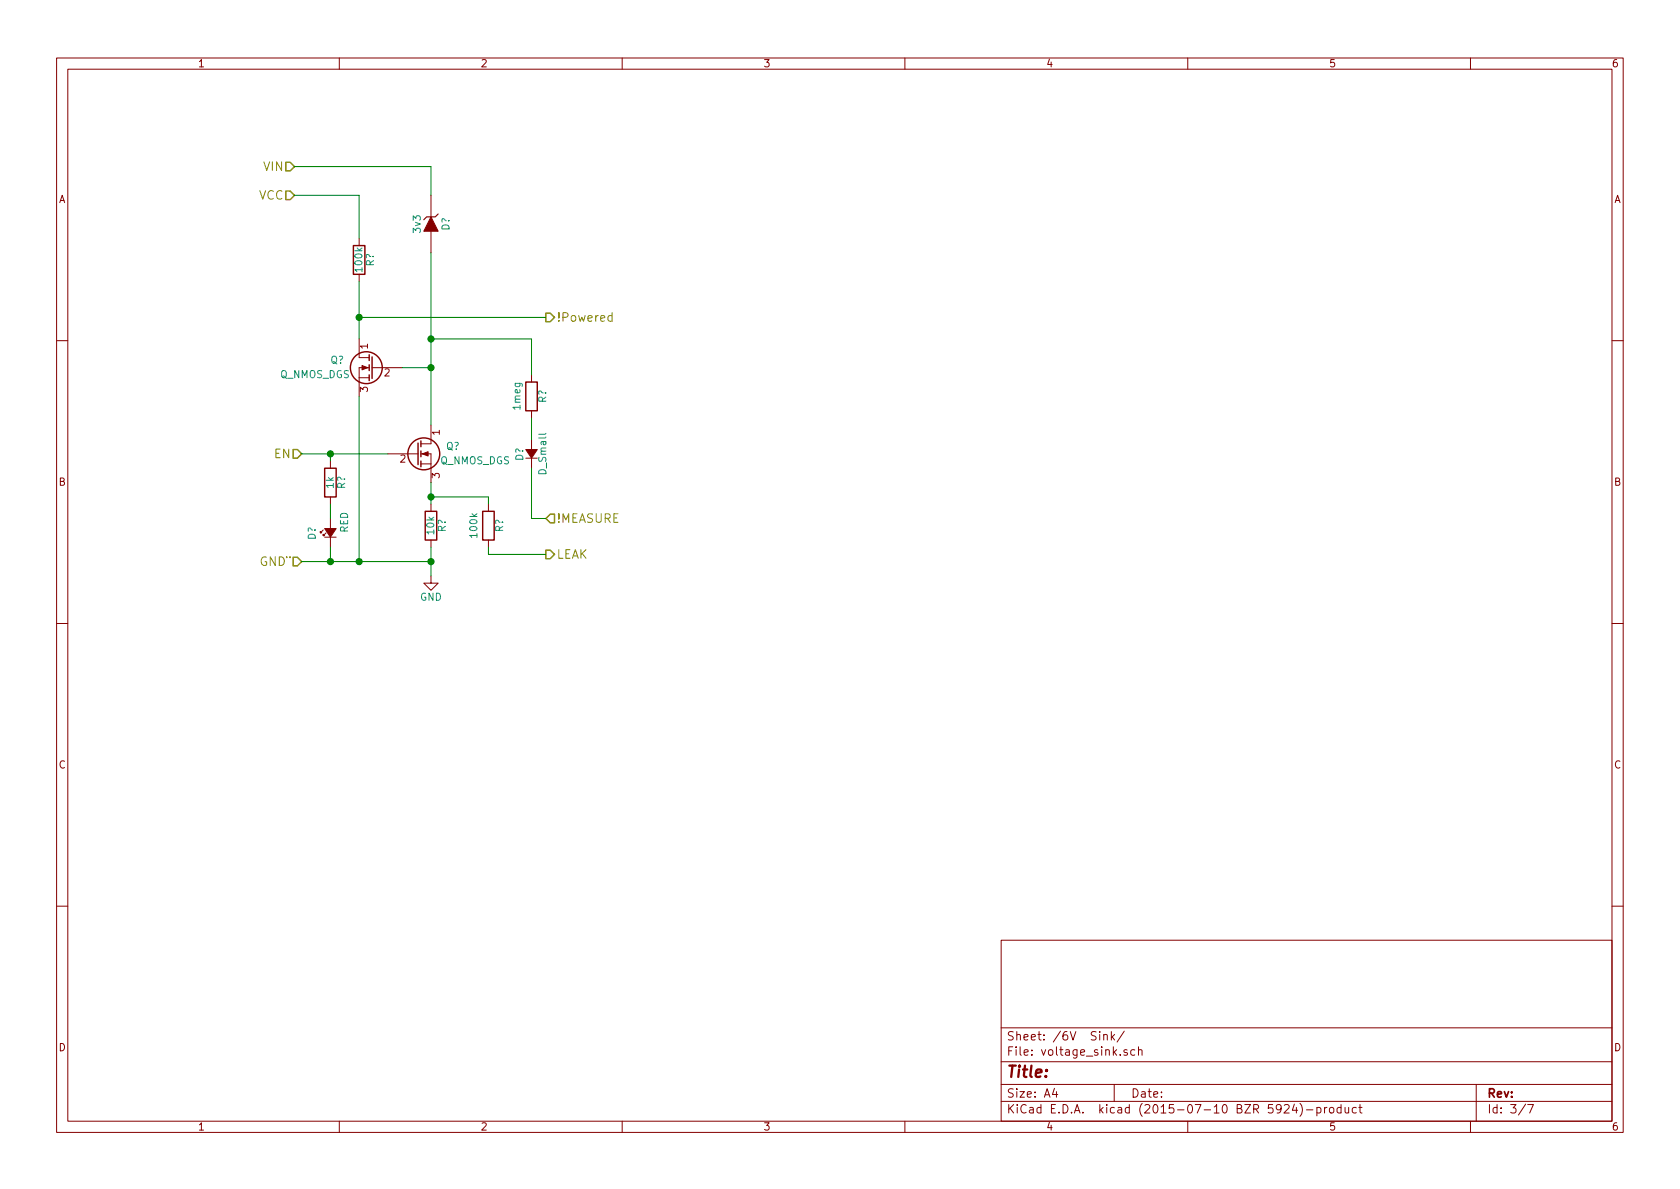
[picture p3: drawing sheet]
<svg xmlns="http://www.w3.org/2000/svg" width="297mm" height="210mm" viewBox="0 0 297 210" stroke-linecap="round" stroke-linejoin="round" font-family="sans-serif">
<g fill="none" stroke="#840000" stroke-width=".18">
<path d="M10 10.3h277v189.9h-277zM12 12.2h273v186.1h-273zM60 10.3v1.9M110 10.3v1.9M160 10.3v1.9M210 10.3v1.9M260 10.3v1.9M76.2 34.5v3.8M63.5 59.9v3.3h1.8M63.5 42.2v1.2M63.5 48.5v1.3M76.2 40.9v3.8"/>
<path d="M10 60.2h2M63.5 66.8h1.8M65.3 65h-1.8v5.1M65.8 65h5.3M76.2 75.2v3.3h-1.8M94 66.3v1.3M94 72.6v1.3M94 77.7v1.8M285 60.2h2M57.1 93.7l-.5 .5v-.2v.2h.3M57.4 95h2M57.7 94.2l-.6 .5v-.2v.2h.3"/>
<path d="M58.4 81.5v1.3M58.4 87.9v1.2M58.4 91.7v1.8M58.4 95v1.8M68.6 80.3h5.3M74.4 80.3h1.8v5M74.4 82h1.8M76.2 89.1v1.3M76.2 95.5v1.3M86.4 89.1v1.3M86.4 95.5v1.3M93 81h2"/>
<path d="M94 81v1.8M10 110.3h2M76.2 101.8v1.3h1.3l-1.3 1.3-1.3-1.3h1.3M285 110.3h2M10 160.2h2M177 166.3h108v32h-108zM285 160.2h2M60 198.3v1.9M110 198.3v1.9M160 198.3v1.9M177 194.8h108M177 191.8h108"/>
<path d="M177 187.8h108M177 181.8h108M186.4 192.5l-.3 1h.9M186.8 193v1M194.4 182.4v.2M194.4 182.9v1M195.1 183.1l.3-.2 .3 .1 .1 .9M195.1 182.9v1M196.5 182.4v1.5M196.6 183.4l.5 .5M197 191.8v3M197.1 182.9l-.6 .6"/>
<path d="M198.8 182.3l-1.3 2M199.3 185.7a.37 .37 0 0 0-.6 .1l.1 .2 .5 .2 .1 .1-.3 .3-.4-.1M200.6 185.7l-.4-.1-.3 .3 .1 .6 .2 .1 .4-.1M201.3 185.7l.2-.1 .4 .1v.9M201.3 185.1v1.5M210 198.3v1.9M227.1 195.5l.2-.2h.4l.2 .5-.9 1h.9M228.9 195.2l-.4 1.1h.9M229.2 195.8v1M229.8 195.1a1.71 1.71 0 0 1 0 2.3M231 196.3h1.1M232.8 195.9l.5-.1 .3 .3-.2 .6h-.6"/>
<path d="M232.8 195.8v1.5M234.2 195.8v1M234.6 195.8l-.4 .3M235.1 196l.2-.2 .5 .2v.5l-.1 .2-.4 .1-.2-.1zM237.1 195.9l-.4-.1-.3 .3 .1 .6 .2 .1 .4-.1M237.1 195.3v1.5M237.8 195.8l.1 .9 .4 .1 .2-.1M238.5 195.8v1M239.8 195.9l-.4-.1-.3 .3 .1 .6 .2 .1 .4-.1M240.3 195.8h.5M240.5 195.3v1.3l.3 .2M260 198.3v1.9"/>
<path d="M261 191.8v6.5M269.7 195.2l-1.2 2M270.1 195.3h1l-.6 1.5"/>
</g>
<path d="M50.5 28.7h.8l.8 .8-.8 .7h-.8zM50.5 33.8h.8l.8 .7-.8 .8h-.8zM96.5 55.4h.8l.7 .7-.7 .8h-.8zM51.8 79.5h.8l.7 .8-.7 .7h-.8zM51.8 98.5h.8l.7 .8-.7 .8h-.8zM96.5 97.3h.8l.7 .7-.7 .8h-.8zM97.3 90.9h.7v1.6h-.7l-.8-.8z" fill="none" stroke="#848400" stroke-width=".25"/>
<path d="M108.2 55.9a.48 .48 0 0 0-.6 .1v.7a.48 .48 0 0 0 .6 0M108.2 55.3v1.5" fill="none" stroke="#848400" stroke-width=".18"/>
<path d="M77.5 37.8l-.5 .5h-1.6l-.5 .6" fill="none" stroke="#840000" stroke-width=".2"/>
<g fill="#840000" stroke="#840000" stroke-width=".18">
<path d="M76.2 38.3l1.3 2.6h-2.6z"/>
<path d="M74.7 80.3l1-.4v.7z"/>
<path d="M64 64.6l1 .4-1 .4z"/>
<path d="M93 79.5h2l-1 1.5z"/>
<path d="M57.4 93.5h2l-1 1.5z"/>
</g>
<g fill="none" stroke="#840000" stroke-width=".25">
<path d="M62.5 43.4h2v5.1h-2zM65.3 62.7v1M65.3 64.5v1M65.3 66.3v1M65.8 63.1v3.8M73.9 78.4v3.8M74.4 78v1M74.4 79.8v1M93 67.6h2v5h-2zM57.4 82.8h2v5.1h-2zM74.4 81.5v1M75.2 90.4h2v5.1h-2z"/>
<path d="M85.3 90.4h2.1v5.1h-2.1z"/>
<circle cx="64.8" cy="65" r="2.82"/>
<circle cx="74.9" cy="80.3" r="2.82"/>
</g>
<g fill="none" stroke="#008400" stroke-width=".18">
<path d="M52.1 29.5h24.1v5M52.1 34.5h11.4v7.7M63.5 49.8v10.1M63.5 56.1h33M76.2 44.7v30.5M76.2 59.9h17.8v6.4M63.5 70.1v29.2M71.1 65h5.1M94 73.9v3.8M53.3 80.3h15.3M53.3 99.3h22.9M58.4 80.3v1.2"/>
<path d="M58.4 89.1v2.6M58.4 96.8v2.5M76.2 85.3v3.8M76.2 96.8v5M76.2 87.9h10.2v1.2M86.4 96.8v1.2h10.1M94 82.8v8.9h2.5"/>
</g>
<g fill="#008400" stroke="#008400" stroke-width=".25">
<circle cx="76.2" cy="99.3" r=".51"/>
<circle cx="63.5" cy="99.3" r=".51"/>
<circle cx="76.2" cy="65" r=".51"/>
<circle cx="63.5" cy="56.1" r=".51"/>
<circle cx="76.2" cy="59.9" r=".51"/>
<circle cx="76.2" cy="87.9" r=".51"/>
<circle cx="58.4" cy="80.3" r=".51"/>
<circle cx="58.4" cy="99.3" r=".51"/>
</g>
<text font-size="2.8" fill="#840000" x="178" y="190.5">Title:</text>
<g font-size="2.1" fill="#848400">
<text x="45.7" y="35.3">VCC</text>
<text x="46.6" y="30.2">VIN</text>
<text x="98.5" y="56.9">!Powered</text>
<text x="48.5" y="81">EN</text>
<text x="98.5" y="92.5">!MEASURE</text>
<text x="46" y="100.1">GND¨</text>
<text x="98.5" y="98.8">LEAK</text>
</g>
<g font-size="2.1" fill="#840000">
<text x="178" y="184">Sheet: /6V Sink/</text>
<text x="178" y="186.7">File: voltage_sink.sch</text>
<text x="178" y="196.9">KiCad E.D.A. kicad (2015-07-10 BZR 5924)-product</text>
<text x="178" y="194.1">Size: A4</text>
<text x="200" y="194.1">Date:</text>
<text x="263" y="194.1">Rev:</text>
<text x="263" y="196.9">Id: 3/7</text>
</g>
<g font-size="1.8" fill="#840000">
<text x="35" y="11.9">1</text>
<text x="85" y="11.9">2</text>
<text x="135" y="11.9">3</text>
<text x="185" y="11.9">4</text>
<text x="235" y="11.9">5</text>
<text x="285" y="11.9">6</text>
<text x="10.4" y="35.9">A</text>
<text x="285.4" y="35.9">A</text>
<text x="65" y="61.7" transform="rotate(-90 65 61.7)">1</text>
<text x="65" y="69.3" transform="rotate(-90 65 69.3)">3</text>
<text x="68" y="66.5">2</text>
<text x="77.7" y="76.9" transform="rotate(-90 77.7 76.9)">1</text>
<text x="70.8" y="81.8">2</text>
<text x="10.4" y="85.9">B</text>
<text x="77.7" y="84.6" transform="rotate(-90 77.7 84.6)">3</text>
<text x="285.4" y="85.9">B</text>
<text x="10.4" y="135.9">C</text>
<text x="285.4" y="135.9">C</text>
<text x="10.4" y="185.9">D</text>
<text x="285.4" y="185.9">D</text>
<text x="35" y="199.9">1</text>
<text x="85" y="199.9">2</text>
<text x="135" y="199.9">3</text>
<text x="185" y="199.9">4</text>
<text x="235" y="199.9">5</text>
<text x="285" y="199.9">6</text>
</g>
<g font-size="1.8" fill="#008484">
<text x="74.4" y="41.1" transform="rotate(-90 74.4 41.1)">3v3</text>
<text x="79.5" y="40.8" transform="rotate(-90 79.5 40.8)">D?</text>
<text x="64.1" y="47.9" transform="rotate(-90 64.1 47.9)">100k</text>
<text x="66.1" y="47.1" transform="rotate(-90 66.1 47.1)">R?</text>
<text x="58.4" y="64.3">Q?</text>
<text x="49.5" y="66.8">Q_NMOS_DGS</text>
<text x="96.6" y="71.2" transform="rotate(-90 96.6 71.2)">R?</text>
<text x="92" y="72.4" transform="rotate(-90 92 72.4)">1meg</text>
<text x="77.8" y="82.1">Q_NMOS_DGS</text>
<text x="78.8" y="79.5">Q?</text>
<text x="92.5" y="81.5" transform="rotate(-90 92.5 81.5)">D?</text>
<text x="96.6" y="83.7" transform="rotate(-90 96.6 83.7)">D_Small</text>
<text x="59" y="86.3" transform="rotate(-90 59 86.3)">1k</text>
<text x="61" y="86.5" transform="rotate(-90 61 86.5)">R?</text>
<text x="55.8" y="95.5" transform="rotate(-90 55.8 95.5)">D?</text>
<text x="61.5" y="94.2" transform="rotate(-90 61.5 94.2)">RED</text>
<text x="76.8" y="94.4" transform="rotate(-90 76.8 94.4)">10k</text>
<text x="78.8" y="94.1" transform="rotate(-90 78.8 94.1)">R?</text>
<text x="84.4" y="94.9" transform="rotate(-90 84.4 94.9)">100k</text>
<text x="89" y="94.1" transform="rotate(-90 89 94.1)">R?</text>
<text x="74.2" y="106.2">GND</text>
</g>
</svg>
